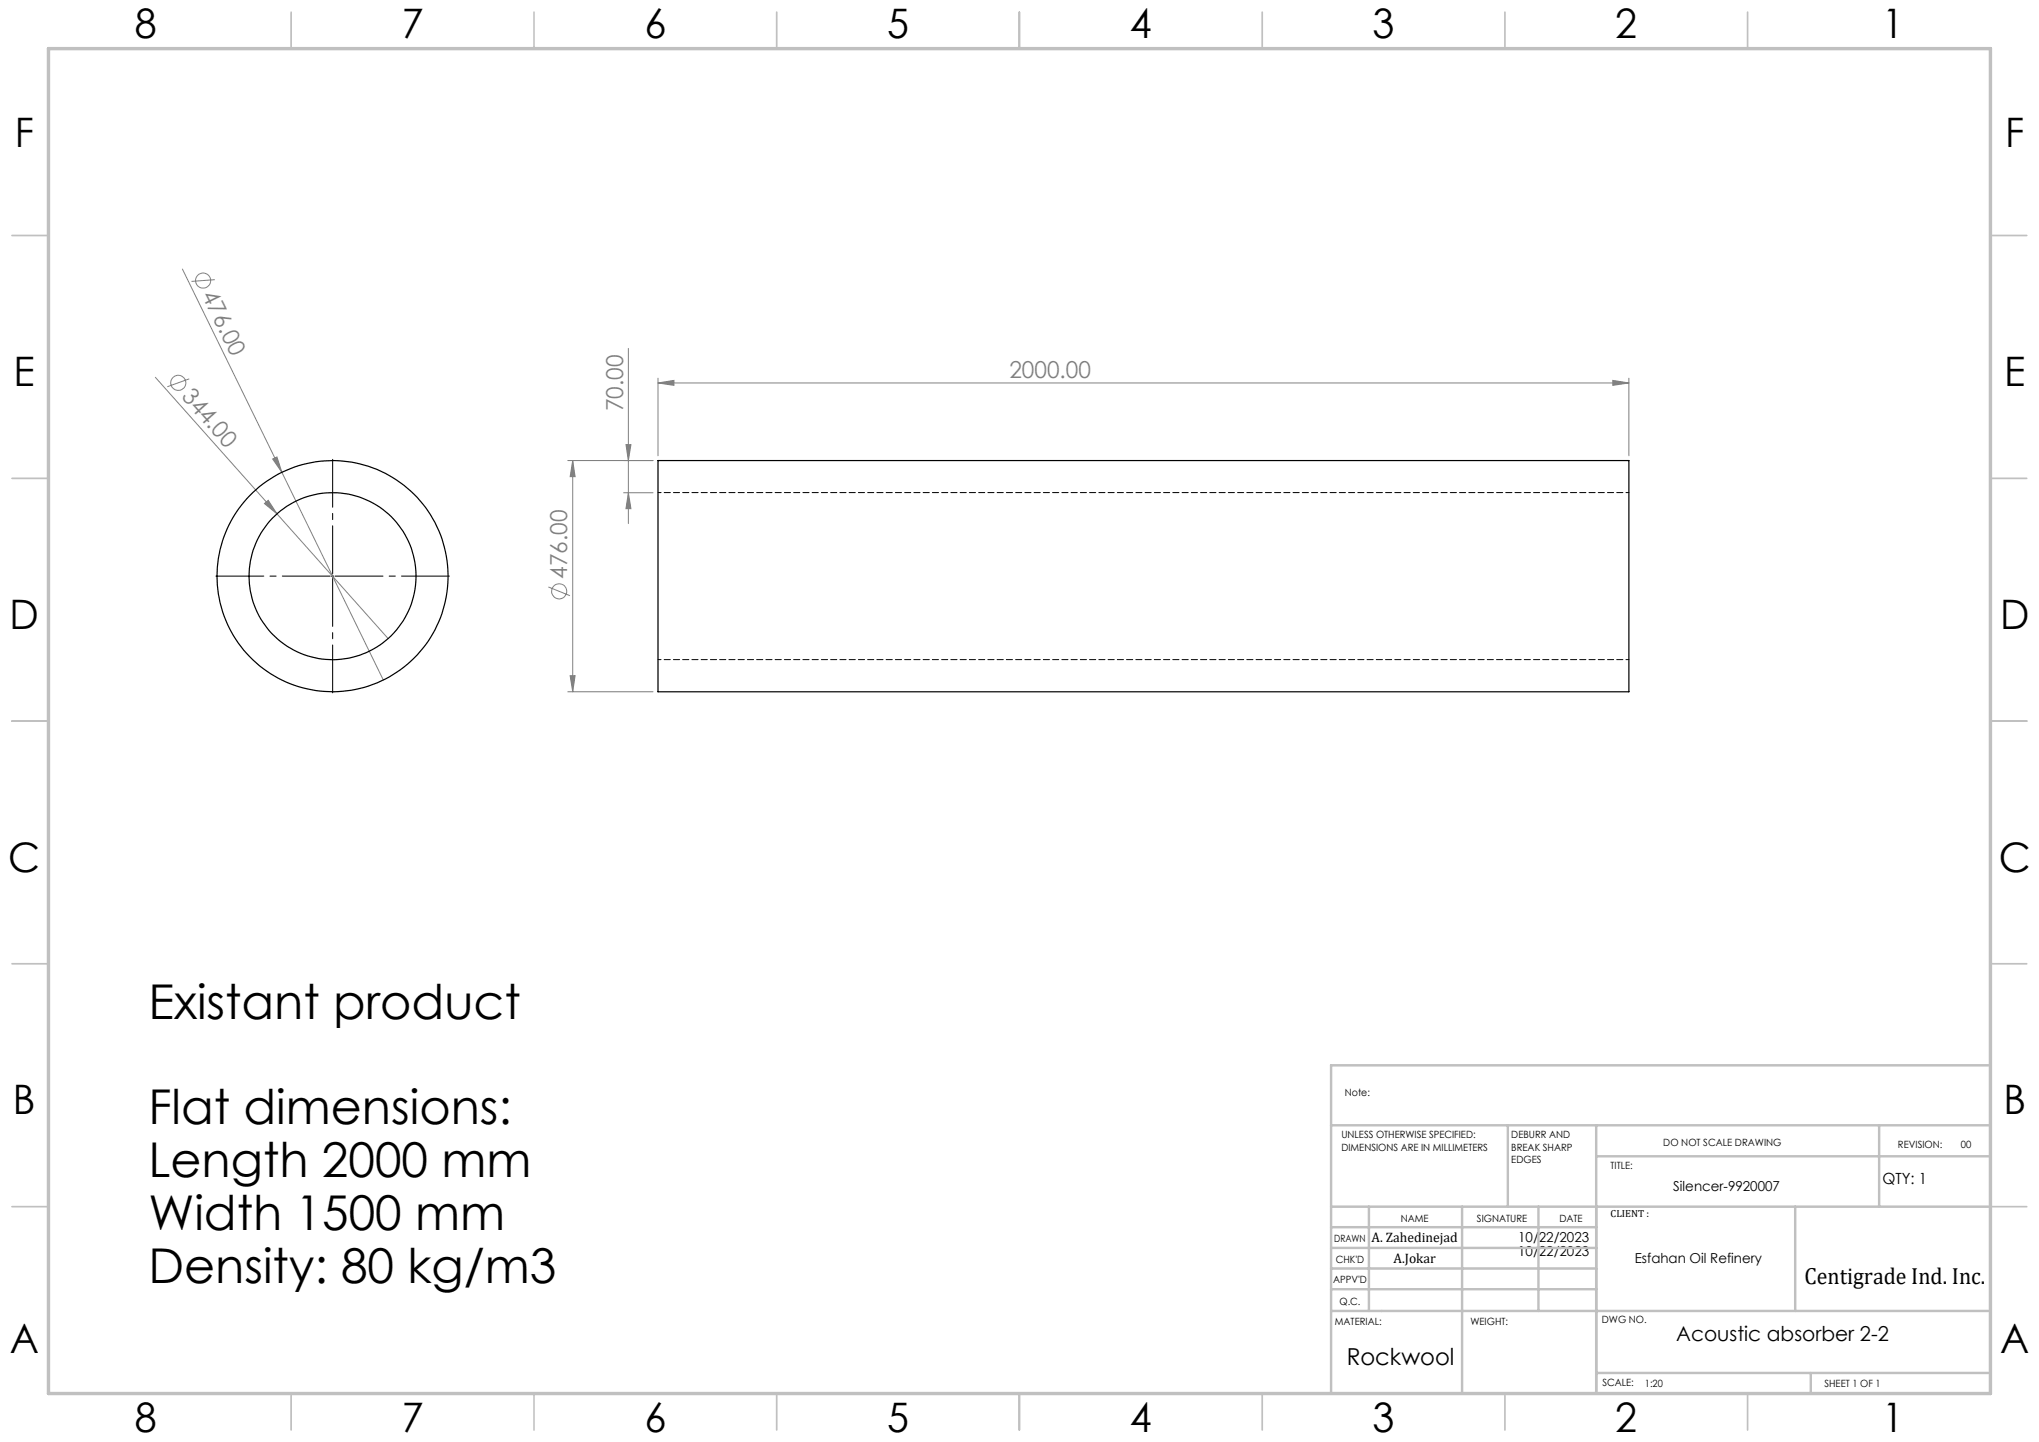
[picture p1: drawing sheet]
<svg xmlns="http://www.w3.org/2000/svg" width="420mm" height="297mm" viewBox="0 0 420 297" stroke-linecap="round" stroke-linejoin="round" font-family="sans-serif">
<g fill="none" stroke="#808080" stroke-width=".21">
<path d="M37.6 55.4l41.4 84.6M44.2 57.6l-4.8 .4M32 77.7l25 28.1M39 78l-4.5 1.7M129.4 71.8v36M135.5 78.9l3.3-.6v1.1zM135.5 77.9v16M135.5 78.9h200M332.2 78.3l3.3 .6-3.3 .5zM335.5 77.9v16M56.2 94.5l.8-.4 1.1 3.2zM116.9 94.9h17.6"/>
<path d="M118 94.9v47.6M118 94.9l.5 3.3h-1.1zM128.9 91.6h1.1l-.6 3.3zM54.5 103.7l.7-.7 1.8 2.8zM57 105.8l22.9 25.7M128.4 101.5h6.1M129.4 101.5l.6 3.3h-1.1zM113 120.9l4.4 1.8M117.4 139.2h1.1l-.5 3.3zM116.9 142.5h17.6"/>
<circle cx="41.8" cy="57.8" r="1.56"/>
<circle cx="36.7" cy="78.9" r="1.55"/>
<circle cx="115.2" cy="121.8" r="1.55"/>
</g>
<path d="M68 118.7h-23.5M68.5 118.2v-23.6M68.5 119.2v23.5M69 118.7h23.6" fill="none" stroke="#000" stroke-width=".21" stroke-dasharray="15.2 1.3 1.3 1.3" stroke-dashoffset="5.4"/>
<path d="M68.3 118.7h.5M68.5 118.4v.5" fill="none" stroke="#000" stroke-width=".21"/>
<g fill="none" stroke="#c0c0c0" stroke-width=".35">
<path d="M60 2.5v7.5M110 2.5v7.5M160 2.5v7.5M210 2.5v7.5M260 2.5v7.5M310 2.5v7.5M360 2.5v7.5M2.5 48.5h7.5M410 48.5h7.5M2.5 98.5h7.5M410 98.5h7.5M2.5 148.5h7.5"/>
<path d="M410 148.5h7.5M2.5 198.5h7.5M410 198.5h7.5M2.5 248.5h7.5M410 248.5h7.5M60 287v7.5M110 287v7.5M160 287v7.5M210 287v7.5M260 287v7.5M310 287v7.5M360 287v7.5"/>
</g>
<g fill="none" stroke="#c0c0c0" stroke-width=".5">
<path d="M410 219.4h-135.8v67.4M274.2 231.8h135.8M310.6 231.8v16.7M328.8 231.8v55.2M328.8 238.2h81.2M387.1 231.8v16.7M274.2 248.5h135.8M274.2 257h54.6M274.2 252.8h54.6M282 248.5v21.5M301.2 248.5v38.3M316.9 248.5v21.5"/>
<path d="M369.8 248.5v21.5M274.2 265.5h54.6M274.2 261.3h54.6M274.2 270h135.8M328.8 282.8h81.2M373 282.8v4.2"/>
</g>
<path d="M10 10h400v277h-400z" fill="none" stroke="#c0c0c0" stroke-width=".7"/>
<g fill="#808080">
<path d="M56.2 94.5l.8-.4 1.1 3.2z"/>
<path d="M54.5 103.7l.7-.7 1.8 2.8z"/>
<path d="M332.2 78.3l3.3 .6-3.3 .5zM135.5 78.9l3.3-.6v1.1z"/>
<path d="M129.4 101.5l.6 3.3h-1.1zM128.9 91.6h1.1l-.6 3.3z"/>
<path d="M118 94.9l.5 3.3h-1.1zM117.4 139.2h1.1l-.5 3.3z"/>
</g>
<g fill="none" stroke="#000" stroke-width=".25">
<path d="M135.5 94.9h200v47.6h-200z"/>
<circle cx="68.5" cy="118.7" r="23.8"/>
<circle cx="68.5" cy="118.7" r="17.2"/>
</g>
<path d="M335.5 101.5h-200M135.5 135.9h200" fill="none" stroke="#000" stroke-width=".21" stroke-dasharray="1.3 .6" stroke-dashoffset=".6"/>
<g font-size="9.9">
<text x="30.6" y="209.8">Existant product</text>
<text x="30.6" y="231.6">Flat dimensions:</text>
<text x="30.6" y="242.4">Length 2000 mm</text>
<text x="30.6" y="253.3">Width 1500 mm</text>
<text x="30.6" y="264.2">Density: 80 kg/m3</text>
</g>
<g font-size="8.4">
<text x="27.7" y="7.9">8</text>
<text x="82.7" y="7.9">7</text>
<text x="132.7" y="7.9">6</text>
<text x="182.7" y="7.9">5</text>
<text x="232.7" y="7.9">4</text>
<text x="282.7" y="7.9">3</text>
<text x="332.7" y="7.9">2</text>
<text x="387.7" y="7.9">1</text>
<text x="3" y="30.3">F</text>
<text x="413" y="30.3">F</text>
<text x="2.8" y="79.5">E</text>
<text x="412.8" y="79.5">E</text>
<text x="2" y="129.5">D</text>
<text x="412" y="129.5">D</text>
<text x="1.7" y="179.5">C</text>
<text x="411.7" y="179.5">C</text>
<text x="2.7" y="229.5">B</text>
<text x="412.7" y="229.5">B</text>
<text x="2" y="278.8">A</text>
<text x="412" y="278.8">A</text>
<text x="27.7" y="294.9">8</text>
<text x="82.7" y="294.9">7</text>
<text x="132.7" y="294.9">6</text>
<text x="182.7" y="294.9">5</text>
<text x="232.7" y="294.9">4</text>
<text x="282.7" y="294.9">3</text>
<text x="332.7" y="294.9">2</text>
<text x="387.7" y="294.9">1</text>
</g>
<g font-size="4.8" fill="#808080">
<text x="41.5" y="60.8" transform="rotate(64 41.5 60.8)">476.00</text>
<text x="207.9" y="77.8">2000.00</text>
<text x="37.2" y="81.8" transform="rotate(48 37.2 81.8)">344.00</text>
<text x="128.4" y="84.7" transform="rotate(-90 128.4 84.7)">70.00</text>
<text x="116.8" y="119.2" transform="rotate(-90 116.8 119.2)">476.00</text>
</g>
<g font-size="4.8">
<text x="371.7" y="264.5">Centigrade Ind. Inc.</text>
<text x="277.4" y="281.1">Rockwool</text>
</g>
<text font-size="4.2" x="345.3" y="276.1">Acoustic absorber 2-2</text>
<text font-size="3.2" x="387.7" y="243.9">QTY: 1</text>
<g font-size="2.8">
<text x="344.7" y="245.3">Silencer-9920007</text>
<text x="282.5" y="255.9">A. Zahedinejad</text>
<text x="312.7" y="255.9">10/22/2023</text>
<text x="287" y="260.1">A.Jokar</text>
<text x="312.7" y="258.7">10/22/2023</text>
<text x="336.7" y="260.1">Esfahan Oil Refinery</text>
</g>
<g font-size="2.1">
<text x="277" y="225.8">Note:</text>
<text x="276.3" y="234.5">UNLESS OTHERWISE SPECIFIED:</text>
<text x="276.3" y="237">DIMENSIONS ARE IN MILLIMETERS</text>
<text x="311.3" y="234.5">DEBURR AND</text>
<text x="311.3" y="237">BREAK SHARP</text>
<text x="311.3" y="239.5">EDGES</text>
<text x="342.6" y="235.9">DO NOT SCALE DRAWING</text>
<text x="391" y="236.5">REVISION:</text>
<text x="403.9" y="236.5">00</text>
<text x="331.8" y="240.8">TITLE:</text>
<text x="288.5" y="251.7">NAME</text>
<text x="304.2" y="251.7">SIGNATURE</text>
<text x="321.2" y="251.7">DATE</text>
<text x="331.8" y="250.7">CLIENT :</text>
<text x="274.8" y="255.8">DRAWN</text>
<text x="275.1" y="260.1">CHK'D</text>
<text x="274.6" y="264.2">APPV'D</text>
<text x="275.9" y="268.7">Q.C.</text>
<text x="275" y="273">MATERIAL:</text>
<text x="302.9" y="273">WEIGHT:</text>
<text x="330" y="272.5">DWG NO.</text>
<text x="330.1" y="285.6">SCALE:</text>
<text x="338.8" y="285.6">1:20</text>
<text x="375.8" y="285.6">SHEET 1 OF 1</text>
</g>
</svg>
